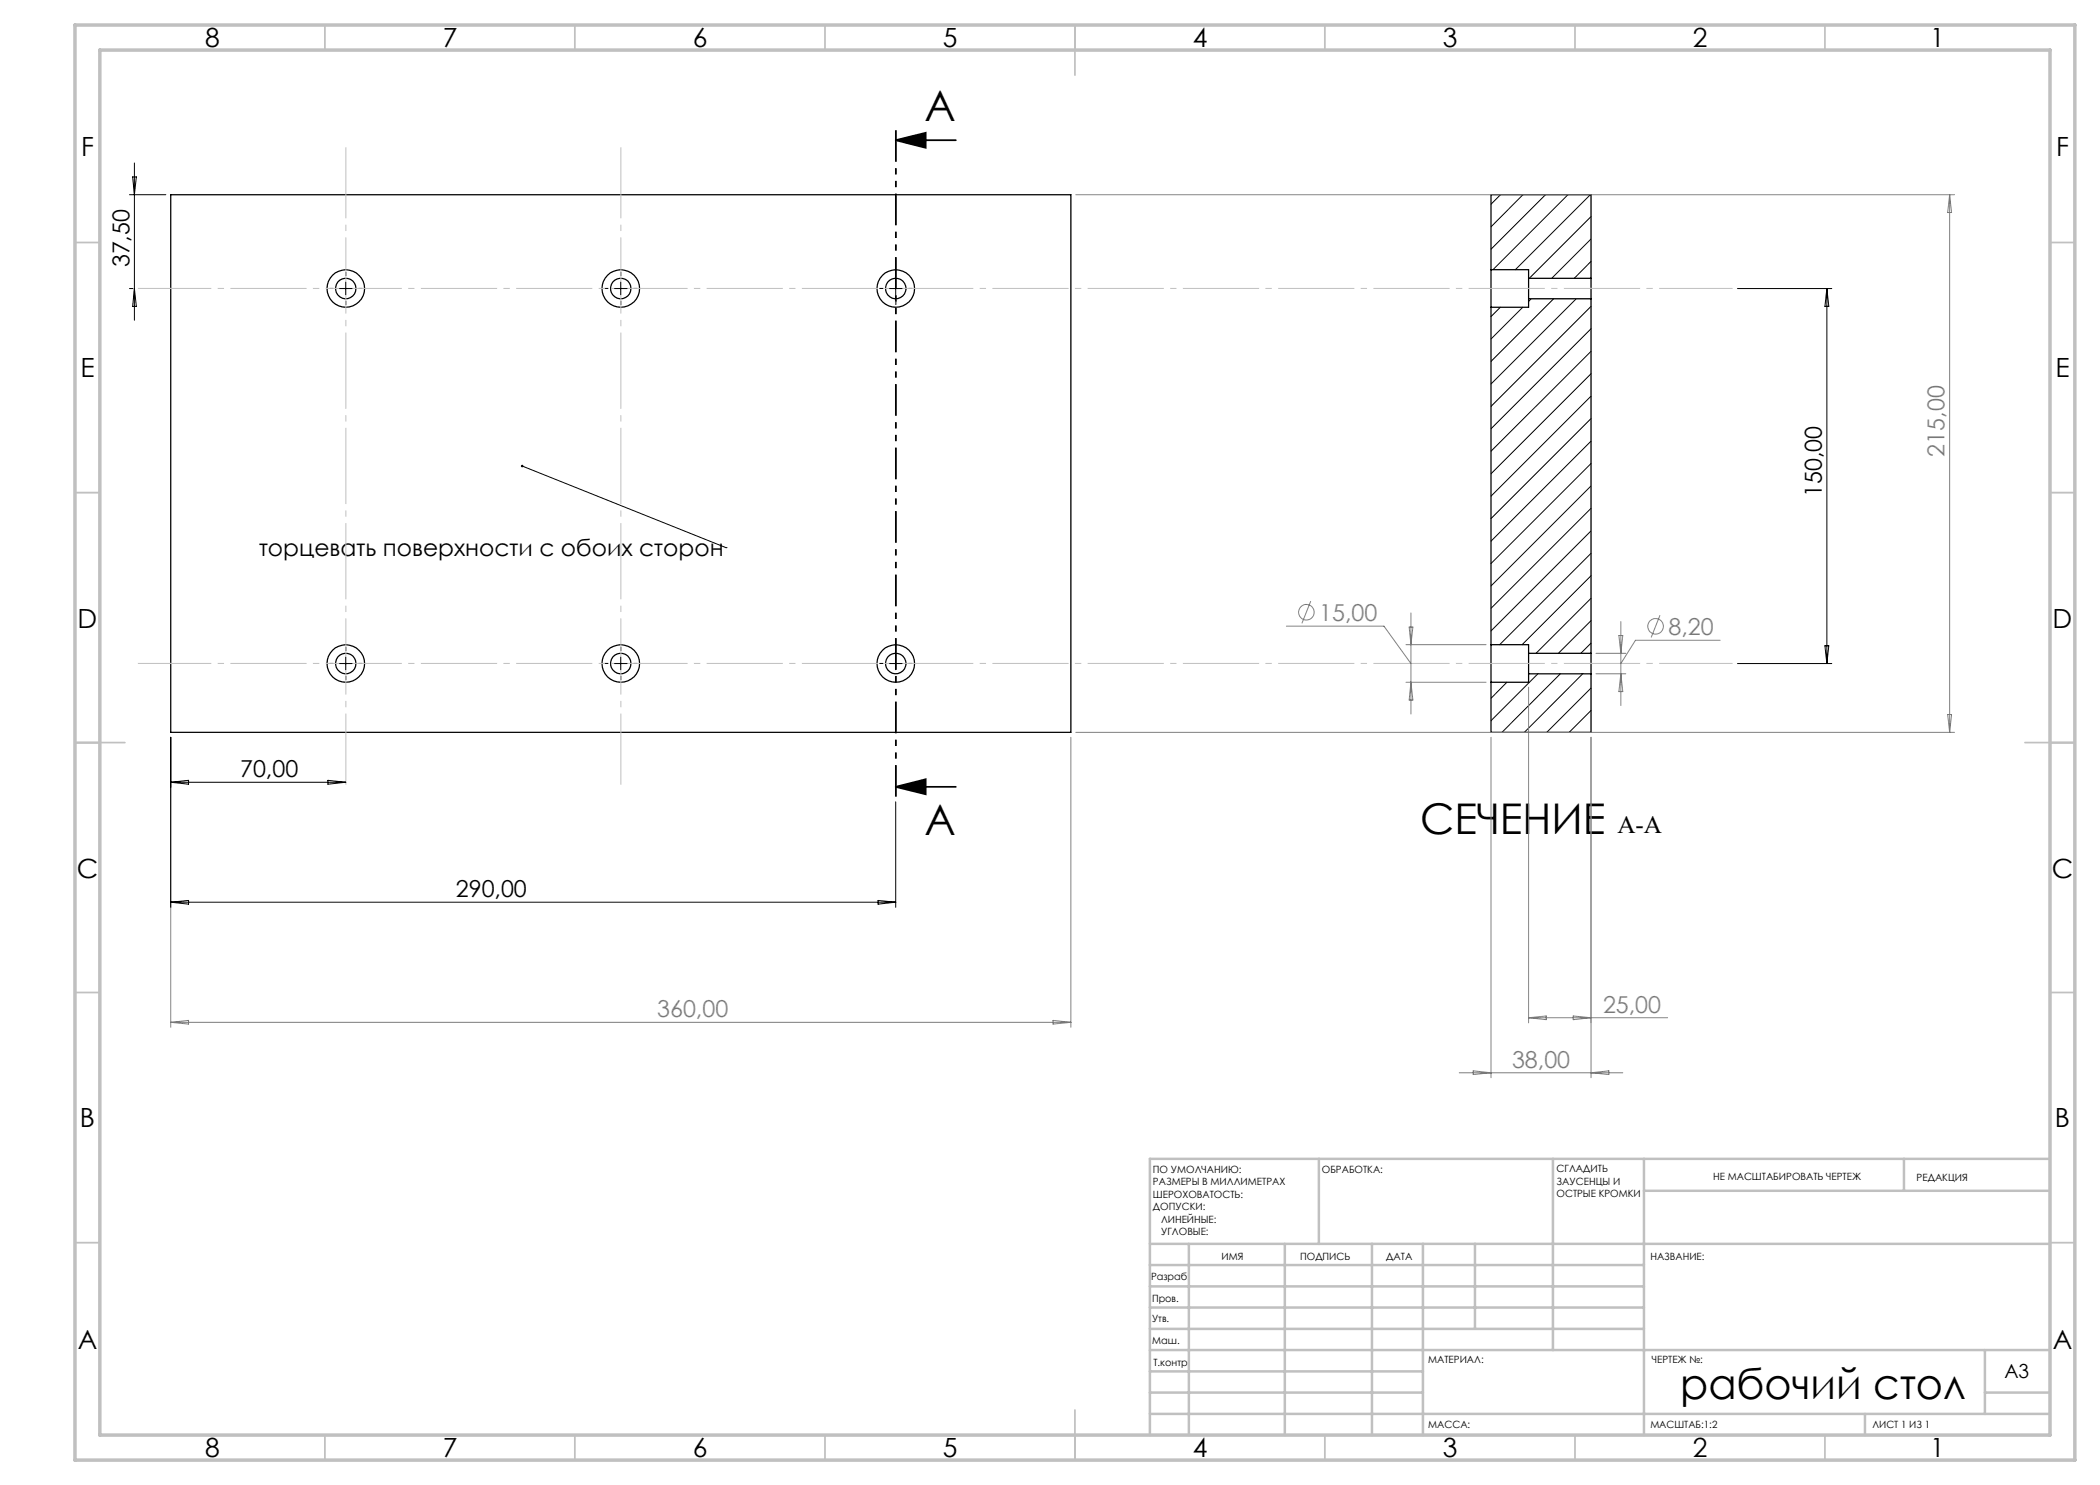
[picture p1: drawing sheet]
<svg xmlns="http://www.w3.org/2000/svg" width="420mm" height="297mm" viewBox="0 0 420 297" stroke-linecap="round" stroke-linejoin="round" font-family="sans-serif">
<g fill="none" stroke="#000" stroke-width=".25">
<path d="M34.1 38.9h180.1v107.6h-180.1zM298.2 53.9v7.6M298.2 53.9v-15h20v16.8M298.2 53.9h7.5v1.8M305.7 55.7v4.1M305.7 59.8h12.5M305.7 55.7h12.5M305.7 59.8v1.7h-7.5M318.2 55.7v4.1M318.2 59.8v70.9M298.2 61.5v67.4M298.2 128.9v7.6"/>
<path d="M298.2 128.9h7.5v1.8M305.7 130.7v4.1M305.7 134.8h12.5M305.7 130.7h12.5M305.7 134.8v1.7h-7.5M318.2 130.7v4.1M318.2 134.8v11.7h-20v-10"/>
<circle cx="69.1" cy="57.7" r="2.05"/>
<circle cx="69.2" cy="57.7" r="3.7"/>
<circle cx="124.1" cy="57.7" r="2.05"/>
<circle cx="124.2" cy="57.7" r="3.7"/>
<circle cx="179.2" cy="57.7" r="2.06"/>
<circle cx="179.2" cy="57.7" r="3.7"/>
<circle cx="69.1" cy="132.7" r="2.05"/>
<circle cx="69.2" cy="132.7" r="3.7"/>
<circle cx="124.1" cy="132.7" r="2.05"/>
<circle cx="124.2" cy="132.7" r="3.7"/>
<circle cx="179.2" cy="132.7" r="2.06"/>
<circle cx="179.2" cy="132.7" r="3.7"/>
</g>
<g fill="none" stroke="#000" stroke-width=".2">
<path d="M25.9 38.9h7.3M26.5 35.4h.8l-.4 3.5zM26.9 32.6v31.5M300.1 38.9l-1.9 1.9M304.6 38.9l-6.4 6.5M309.1 38.9l-10.9 10.9M313.6 38.9l-15 15M318.1 38.9l-15 15M25.9 57.7h.7M26.9 57.7l.4 3.6h-.8zM67.9 57.7h2.5M69.1 56.4v2.5"/>
<path d="M122.9 57.7h2.5M124.1 56.4v2.5M177.9 57.7h2.5M179.1 56.4v2.5M306.2 59.8l-.5 .5M310.7 59.8l-12.5 12.5M315.2 59.8l-17 17M318.2 43.3l-12.3 12.4M318.2 47.8l-7.9 7.9M318.2 52.3l-3.3 3.4M347.5 57.7h18.9M365.4 57.7l.4 3.6h-.8z"/>
<path d="M365.4 57.7v75M300.1 61.5l-1.9 1.8M304.6 61.5l-6.4 6.3M318.2 61.3l-20 20M318.2 65.8l-20 20M318.2 70.3l-20 19.9M318.2 74.8l-20 20M318.2 79.2l-20 20M104.4 93.2l40.8 16.3M318.2 83.7l-20 20M318.2 88.2l-20 20M318.2 92.7l-20 20"/>
<path d="M318.2 97.2l-20 20M145.2 109.5h.1M318.2 101.7l-20 20M318.2 106.2l-20 20M318.2 110.7l-18.3 18.2M318.2 115.1l-13.8 13.8M318.2 119.7l-11 11M67.9 132.7h2.5M69.1 131.4v2.5M122.9 132.7h2.5M124.1 131.4v2.5M177.9 132.7h2.5"/>
<path d="M179.1 131.4v2.5M301.4 136.5l-3.2 3.2M307.6 134.8l-9.4 9.3M312.1 134.8l-11.7 11.7M316.5 134.8l-11.6 11.7M318.2 124.1l-6.5 6.6M318.2 128.6l-2 2.1M318.2 137.6l-8.8 8.9M347.5 132.7h18.9M365 129.1h.8l-.4 3.6zM34.1 147.5v34M34.1 156.5h35"/>
<path d="M34.1 156.5l3.6-.4v.7zM65.6 156.1l3.5 .4-3.5 .3zM318.2 142.1l-4.4 4.4M179.1 160.4v21.1M34.1 180.4l3.6-.3v.7zM34.1 180.4h145M175.6 180.1l3.5 .3-3.5 .4z"/>
</g>
<g fill="none" stroke="#808080" stroke-width=".2">
<path d="M215.2 38.9h175.7M389.9 38.9v107.6M389.9 38.9l.4 3.6h-.8zM257.3 125.2h19.5l5.4 7.5M262.1 120.2l-1.7 4.5M281.2 128.9h16M281.2 136.5h16M281.8 125.4h.8l-.4 3.5zM282.2 122.6v20.2M282.2 136.5l.4 3.5h-.8zM305.7 137.4v67.2M319.2 130.7h6"/>
<path d="M319.2 134.8h6M323.8 127.1h.8l-.4 3.6zM324.2 124.3v16.8M324.2 134.8l.4 3.5h-.8zM332 123l-1.8 4.5M344 128.1h-16.9l-2.9 4.6M34.1 147.5v58M214.2 147.5v58M215.2 146.5h175.7M298.2 147.5v68M318.2 147.5v68M389.5 142.9h.8l-.4 3.6z"/>
<path d="M34.1 204.5h180.1M34.1 204.5l3.6-.4v.7zM210.6 204.1l3.6 .4-3.6 .3zM291.9 214.6h32.7M294.6 214.2l3.6 .4-3.6 .3zM305.7 203.5h27.8M305.7 203.5l3.5-.3v.7zM314.6 203.2l3.6 .3-3.6 .4zM318.2 214.6l3.6-.4v.7z"/>
<circle cx="261.3" cy="122.5" r="1.56"/>
<circle cx="331.1" cy="125.3" r="1.55"/>
</g>
<path d="M179.1 28l6-1.4v3zM179.1 28h12.1M179.1 157.4l6-1.5v3zM179.1 157.4h12.1" fill="none" stroke="#000" stroke-width=".35"/>
<g fill="none" stroke="#000" stroke-width=".2" stroke-dasharray="15.2 1.3 1.3 1.3" stroke-linecap="butt">
<path d="M66.7 57.7h-.8M69.2 55.2v-.8M71.7 57.7h.8M121.7 57.7h-.8M124.2 55.2v-.8M126.7 57.7h.8M176.7 57.7h-.8M179.2 55.2v-.8M181.7 57.7h.8M69.2 60.2v.8M124.2 60.2v.8M179.2 60.2v.8"/>
<path d="M66.7 132.7h-.8M69.2 130.2v-.8M69.2 135.2v.8M71.7 132.7h.8M121.7 132.7h-.8M124.2 130.2v-.8M124.2 135.2v.8M126.7 132.7h.8M176.7 132.7h-.8M179.2 130.2v-.8M179.2 135.2v.8M181.7 132.7h.8"/>
</g>
<path d="M179.2 26v133.3" fill="none" stroke="#000" stroke-width=".35" stroke-dasharray="6.3 1.3 1.3 1.3 1.3 1.3" stroke-linecap="butt"/>
<path d="M27.6 57.7h318.9M27.6 132.7h318.9" fill="none" stroke="#c0c0c0" stroke-width=".2" stroke-dasharray="15.2 1.3 1.3 1.3" stroke-dashoffset=".6" stroke-linecap="butt"/>
<path d="M69.2 29.5v127.4M124.2 29.5v127.4" fill="none" stroke="#c0c0c0" stroke-width=".2" stroke-dasharray="15.2 1.3 1.3 1.3" stroke-dashoffset="1" stroke-linecap="butt"/>
<g fill="none" stroke="#c0c0c0" stroke-width=".35">
<path d="M65 5v5M115 5v5M165 5v5M215 5v10M265 5v5M315 5v5M365 5v5M15 48.5h5M410 48.5h5M15 98.5h5M410 98.5h5M15 148.5h10"/>
<path d="M405 148.5h10M15 198.5h5M410 198.5h5M15 248.5h5M410 248.5h5M65 287v5M115 287v5M165 287v5M215 282v10M265 287v5M315 287v5M365 287v5"/>
</g>
<g fill="none" stroke="#c0c0c0" stroke-width=".5">
<path d="M263.8 231.8v17M310.6 231.8v38.2M328.8 231.8v55.2M328.8 238.2h81.2M380.8 231.8v6.4M410 231.8h-180v55.2M230 248.8h180M230 257.3h98.8M230 253h98.8M237.8 248.8v38.2M257 248.8v38.2M274.4 248.8v38.2"/>
<path d="M284.6 248.8v38.2M295 248.8v17M230 265.8h98.8M230 261.5h98.8M230 278.5h54.6M230 274.3h54.6M230 270h180M397 278.5h13M397 270v12.8M230 282.8h180M373 282.8v4.2"/>
</g>
<path d="M15 5h400v287h-400zM20 10h390v277h-390z" fill="none" stroke="#c0c0c0" stroke-width=".7"/>
<g fill="#000">
<path d="M104.3 93a.26 .26 0 0 1 .4 0 .26 .26 0 0 1-.2 .4 .26 .26 0 0 1-.3-.3l.2 .1-.2-.1z"/>
<path d="M179.1 28l6-1.4v3zM179.1 157.4l6-1.5v3z"/>
</g>
<g font-size="8.5">
<text x="184.9" y="24.3">A</text>
<text x="184.9" y="167">A</text>
<text x="284" y="166.7">СЕЧЕНИЕ</text>
<text x="336" y="279.7">рабочий стол</text>
</g>
<g font-size="5.3">
<text x="41" y="9.5">8</text>
<text x="88.5" y="9.5">7</text>
<text x="138.5" y="9.5">6</text>
<text x="188.5" y="9.5">5</text>
<text x="238.5" y="9.5">4</text>
<text x="288.5" y="9.5">3</text>
<text x="338.5" y="9.5">2</text>
<text x="386" y="9.5">1</text>
<text x="16.2" y="31.2">F</text>
<text x="411.2" y="31.2">F</text>
<text x="16.1" y="75.5">E</text>
<text x="411.1" y="75.5">E</text>
<text x="15.5" y="125.5">D</text>
<text x="410.5" y="125.5">D</text>
<text x="15.4" y="175.5">C</text>
<text x="410.4" y="175.5">C</text>
<text x="16" y="225.5">B</text>
<text x="411" y="225.5">B</text>
<text x="15.5" y="269.7">A</text>
<text x="410.5" y="269.7">A</text>
<text x="41" y="291.5">8</text>
<text x="88.5" y="291.5">7</text>
<text x="138.5" y="291.5">6</text>
<text x="188.5" y="291.5">5</text>
<text x="238.5" y="291.5">4</text>
<text x="288.5" y="291.5">3</text>
<text x="338.5" y="291.5">2</text>
<text x="386" y="291.5">1</text>
</g>
<text font-size="5" x="323.5" y="166.6">A-A</text>
<g font-size="4.7">
<text x="25.9" y="53.5" transform="rotate(-90 25.9 53.5)">37,50</text>
<text x="364.4" y="99.4" transform="rotate(-90 364.4 99.4)">150,00</text>
<text x="51.8" y="111.2">торцевать поверхности с обоих сторон</text>
<text x="48" y="155.4">70,00</text>
<text x="91.2" y="179.4">290,00</text>
</g>
<g font-size="4.7" fill="#808080">
<text x="388.9" y="91.3" transform="rotate(-90 388.9 91.3)">215,00</text>
<text x="263.9" y="124.1">15,00</text>
<text x="333.7" y="127">8,20</text>
<text x="131.4" y="203.4">360,00</text>
<text x="320.6" y="202.5">25,00</text>
<text x="302.4" y="213.5">38,00</text>
</g>
<text font-size="3.9" x="400.9" y="275.5">A3</text>
<g font-size="2">
<text x="230.6" y="234.6">ПО УМОЛЧАНИЮ:</text>
<text x="230.6" y="237.1">РАЗМЕРЫ В МИЛЛИМЕТРАХ</text>
<text x="230.6" y="239.6">ШЕРОХОВАТОСТЬ:</text>
<text x="264.4" y="234.6">ОБРАБОТКА:</text>
<text x="311.3" y="234.5">СГЛАДИТЬ</text>
<text x="311.3" y="237">ЗАУСЕНЦЫ И</text>
<text x="311.3" y="239.5">ОСТРЫЕ КРОМКИ</text>
<text x="342.6" y="236">НЕ МАСШТАБИРОВАТЬ ЧЕРТЕЖ</text>
<text x="383.3" y="236.2">РЕДАКЦИЯ</text>
<text x="230.6" y="242.1">ДОПУСКИ:</text>
<text x="232.2" y="244.6">ЛИНЕЙНЫЕ:</text>
<text x="232.2" y="247.1">УГЛОВЫЕ:</text>
<text x="244.3" y="252">ИМЯ</text>
<text x="260" y="251.9">ПОДПИСЬ</text>
<text x="277.2" y="251.9">ДАТА</text>
<text x="330.1" y="251.9">НАЗВАНИЕ:</text>
<text x="230.2" y="256.1">Разраб.</text>
<text x="230.4" y="260.3">Пров.</text>
<text x="230.4" y="264.4">Утв.</text>
<text x="230.5" y="268.8">Маш.</text>
<text x="230.7" y="273.1">Т.контр</text>
<text x="285.6" y="272.5">МАТЕРИАЛ:</text>
<text x="330.4" y="272.5">ЧЕРТЕЖ №:</text>
<text x="285.6" y="285.5">МАССА:</text>
<text x="330.1" y="285.6">МАСШТАБ:1:2</text>
<text x="374.5" y="285.6">ЛИСТ 1 ИЗ 1</text>
</g>
</svg>
